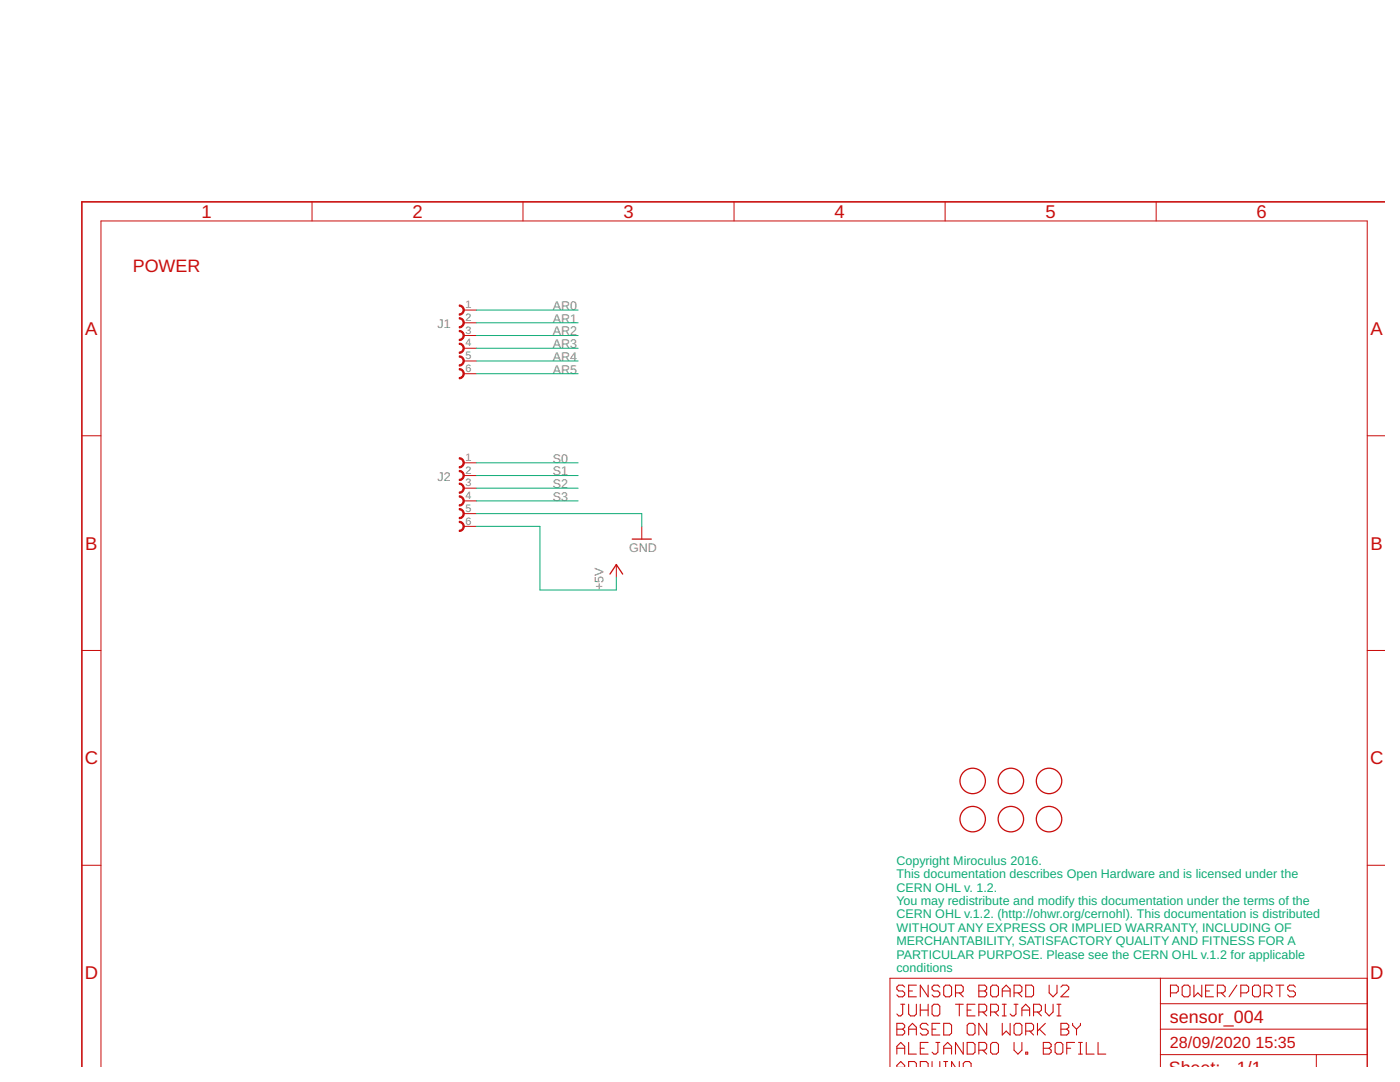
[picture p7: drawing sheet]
<svg xmlns="http://www.w3.org/2000/svg" width="279mm" height="216mm" viewBox="0 0 279 216" stroke-linecap="round" stroke-linejoin="round" font-family="sans-serif">
<g fill="none" stroke="#c90d0c" stroke-width=".21">
<path d="M180.6 197l-.5-.4h-.7l-.4 .4v.4l.4 .3h.7l.5 .4v.4l-.5 .4h-.7l-.4-.4M181.3 197.7h.8M182.9 196.6h-1.6v2.3h1.6M185.2 196.6v2.3l-1.5-2.3v2.3M187.6 197l-.4-.4h-.8l-.4 .4v.4l.4 .3h.8l.4 .4v.4l-.4 .4h-.8l-.4-.4M188.7 196.6h.8l.4 .4v1.5l-.4 .4h-.8l-.4-.4v-1.5zM190.7 198.1h1.2l.3-.4v-.7l-.3-.4h-1.2v2.3M191.5 198.1l.7 .8M195.3 196.6h1.2l.4 .4v.4l-.4 .3 .4 .4v.4l-.4 .4h-1.2zM195.3 197.7h1.2M198.1 196.6h.8l.4 .4v1.5l-.4 .4h-.8l-.4-.4v-1.5zM200 197.7h1.6"/>
<path d="M200 198.9v-1.5l.8-.8 .8 .8v1.5M202.4 198.1h1.1l.4-.4v-.7l-.4-.4h-1.1v2.3M203.2 198.1l.7 .8M204.7 196.6h1.2l.4 .4v1.5l-.4 .4h-1.2zM209.4 196.6v1.5l.8 .8 .7-.8v-1.5M211.7 197l.4-.4h.8l.4 .4v.4l-1.6 1.5h1.6M233.6 198.1h1.2l.4-.4v-.7l-.4-.4h-1.2v2.3M235.9 197l.4-.4h.8l.4 .4v1.5l-.4 .4h-.8l-.4-.4zM238.3 196.6v2.3l.8-.8 .7 .8v-2.3M240.6 197.7h.8M242.2 196.6h-1.6v2.3h1.6M243 198.1h1.1l.4-.4v-.7l-.4-.4h-1.1v2.3"/>
<path d="M243.7 198.1l.8 .8M246.8 196.6l-1.5 2.3M247.6 198.1h1.2l.4-.4v-.7l-.4-.4h-1.2v2.3M250 197l.4-.4h.7l.4 .4v1.5l-.4 .4h-.7l-.4-.4zM252.3 198.1h1.2l.4-.4v-.7l-.4-.4h-1.2v2.3M253.1 198.1l.8 .8M254.6 196.6h1.6M255.4 196.6v2.3M258.5 197l-.4-.4h-.7l-.4 .4v.4l.4 .3h.7l.4 .4v.4l-.4 .4h-.7l-.4-.4M179 204.2h1.1l.5 .4v.4l-.5 .4 .5 .3v.4l-.5 .4h-1.1zM179 210.3v-1.5l.8-.8 .8 .8v1.5M179 212.9v-.3l.8-.8 .8 .8v.3"/>
<path d="M179 205.4h1.1M179 209.2h1.6M179.8 200.4h.8M180.1 200.4v1.9l-.3 .4h-.4l-.4-.4M181.3 200.4v1.9l.4 .4h.8l.4-.4v-1.9M181.3 206.5v-1.5l.8-.8 .8 .8v1.5M181.3 208v2.3h1.6M181.3 212.9v-1.1h1.2l.4 .4v.7M181.3 205.4h1.6M183.7 200.4v2.3M183.7 212.9v-1.1h1.1l.4 .4v.7M183.7 201.5h1.5"/>
<path d="M183.7 209.2h.7M185.2 204.6l-.4-.4h-.8l-.3 .4v.4l.3 .4h.8l.4 .3v.4l-.4 .4h-.8l-.3-.4M185.2 208h-1.5v2.3h1.5M185.2 200.4v2.3M186 200.8l.4-.4h.8l.4 .4v1.5l-.4 .4h-.8l-.4-.4zM186 211.8v1.1M186 205.4h.8M186.8 208h.8M187.2 208v2l-.4 .3h-.4l-.4-.3M187.6 204.2h-1.6v2.3h1.6M187.6 211.8v1.1M188.3 204.2h1.2l.4 .4v1.5l-.4 .4h-1.2z"/>
<path d="M188.3 210.3v-1.5l.8-.8 .8 .8v1.5M188.3 209.2h1.6M188.3 211.8h.8M188.7 211.8v1.1M189.9 212.9v-1.1l.8 1.1M190.7 200.4h1.5M191.5 200.4v2.3M191.5 211.8v1.1M192.2 208v2.3l-1.5-2.3v2.3M192.2 212.9v-.7l.4-.4h.8l.4 .4v.7M193 201.5h.8M193 208h1.2l.4 .4v1.6l-.4 .3h-1.2z"/>
<path d="M193.4 204.2h.8l.4 .4v1.5l-.4 .4h-.8l-.4-.4v-1.5zM194.6 200.4h-1.6v2.3h1.6M195.3 201.9h1.2l.4-.4v-.7l-.4-.4h-1.2v2.3M195.3 209.5h1.2l.4-.3v-.8l-.4-.4h-1.2v2.3M196.1 201.9l.8 .8M196.1 209.5l.8 .8M196.9 204.2v2.3l-1.6-2.3v2.3M197.7 201.9h1.2l.4-.4v-.7l-.4-.4h-1.2v2.3M198.1 208h.8l.4 .4v1.6l-.4 .3h-.8l-.4-.3v-1.6zM198.5 201.9l.8 .8M200 204.2v2.3l.8-.8 .8 .8v-2.3M200 202.7h.8"/>
<path d="M200 200.4h.8M200.4 200.4v2.3M202.4 204.6l.4-.4h.7l.4 .4v1.5l-.4 .4h-.7l-.4-.4zM202.4 208v1.5l.8 .8 .7-.8v-1.5M202.4 200.4h.8M202.8 200.4v1.9l-.4 .4h-.4l-.4-.4M203.9 202.7v-1.5l.8-.8 .8 .8v1.5M203.9 201.5h1.6M204.7 205.7h1.2l.4-.3v-.8l-.4-.4h-1.2v2.3M204.7 210h.4v.3h-.4zM205.5 205.7l.8 .8M206.3 201.9h1.1l.4-.4v-.7l-.4-.4h-1.1v2.3"/>
<path d="M207.1 201.9l.7 .8M207.1 204.2v2.3M207.4 205.4l1.2 1.1M208.2 209.2h1.2M208.2 208h1.2l.4 .4v.4l-.4 .4 .4 .3v.5l-.4 .3h-1.2zM208.6 200.4v1.5l.8 .8 .8-.8v-1.5M208.6 204.2l-1.5 1.5M210.6 208.4l.3-.4h.8l.4 .4v1.6l-.4 .3h-.8l-.3-.3zM210.9 202.7h.8M210.9 200.4h.8M211.3 200.4v2.3M211.7 204.2h1.2l.4 .4v.4l-.4 .4 .4 .3v.4l-.4 .4h-1.2z"/>
<path d="M211.7 205.4h1.2M212.9 209.2h.8M214.1 204.2v.4l.7 .8M214.5 208h-1.6v2.3M214.8 205.4v1.1M215.2 210.3h.8M215.2 208h.8M215.6 204.2v.4l-.8 .8M215.6 208v2.3M216.8 208v2.3h1.6M219.1 208v2.3h1.6"/>
</g>
<g fill="none" stroke="#c90d0c" stroke-width=".2">
<path d="M62.3 40.3v3.8M104.4 40.3v3.8M146.5 40.3v3.8M188.6 40.3v3.8M230.7 40.3v3.8M92.5 61.9h2.6M92.5 64.4h2.6M92.5 67h2.6M92.5 69.5h2.6M92.5 72h2.6M92.5 74.6h2.6M16.3 87h3.9"/>
<path d="M92.5 92.4h2.6M92.5 94.9h2.6M92.5 97.4h2.6M92.5 99.9h2.6M272.9 87h3.5M92.5 102.5h2.6M92.5 105h2.6M123 112.6v2.6M128.1 105v2.6M16.3 129.8h3.9M272.9 129.8h3.5M16.3 172.7h3.9"/>
<path d="M272.9 172.7h3.5M231.6 195.2v17.7M272.9 195.2h-95.3v17.7M20.2 212.9v-168.8h252.7v168.8M231.6 210.4h41.3M231.6 205.4h41.3M231.6 200.3h41.3M262.7 210.4v2.5"/>
</g>
<path d="M276.4 40.3h-260.1v172.6" fill="none" stroke="#c90d0c" stroke-width=".32"/>
<g fill="none" stroke="#c90d0c" stroke-width=".25">
<path d="M121.7 114.6l1.3-2 1.3 2M126.2 107.6h3.8"/>
<circle cx="194.1" cy="155.8" r="2.54"/>
<circle cx="201.7" cy="155.8" r="2.54"/>
<circle cx="209.4" cy="155.8" r="2.54"/>
<circle cx="194.1" cy="163.4" r="2.54"/>
<circle cx="201.7" cy="163.4" r="2.54"/>
<circle cx="209.4" cy="163.4" r="2.54"/>
</g>
<g fill="#c90d0c" stroke="#c90d0c" stroke-width=".2">
<path d="M91.7 60.9a1.02 1.02 0 0 1 1 1 1.02 1.02 0 0 1-1 1v-.3a.76 .76 0 0 0 .7-.7 .76 .76 0 0 0-.7-.8z" fill-rule="evenodd"/>
<path d="M91.7 63.4a1.02 1.02 0 0 1 1 1 1.02 1.02 0 0 1-1 1v-.2a.76 .76 0 0 0 .7-.8 .76 .76 0 0 0-.7-.8z" fill-rule="evenodd"/>
<path d="M91.7 65.9a1.02 1.02 0 0 1 1 1.1 1.02 1.02 0 0 1-1 1v-.3a.76 .76 0 0 0 .7-.7 .76 .76 0 0 0-.7-.8z" fill-rule="evenodd"/>
<path d="M91.7 68.5a1.02 1.02 0 0 1 1 1 1.02 1.02 0 0 1-1 1v-.2a.76 .76 0 0 0 .7-.8 .76 .76 0 0 0-.7-.8z" fill-rule="evenodd"/>
<path d="M91.7 71a1.02 1.02 0 0 1 1 1 1.02 1.02 0 0 1-1 1v-.2a.76 .76 0 0 0 .7-.8 .76 .76 0 0 0-.7-.7z" fill-rule="evenodd"/>
<path d="M91.7 73.6a1.02 1.02 0 0 1 1 1 1.02 1.02 0 0 1-1 1v-.3a.76 .76 0 0 0 .7-.7 .76 .76 0 0 0-.7-.8z" fill-rule="evenodd"/>
<path d="M91.7 91.3a1.02 1.02 0 0 1 1 1.1 1.02 1.02 0 0 1-1 1v-.3a.76 .76 0 0 0 .7-.7 .76 .76 0 0 0-.7-.8z" fill-rule="evenodd"/>
<path d="M91.7 93.9a1.01 1.01 0 0 1 1 1 1.01 1.01 0 0 1-1 1v-.3a.75 .75 0 0 0 .7-.7 .75 .75 0 0 0-.7-.8z" fill-rule="evenodd"/>
<path d="M91.7 96.4a1.02 1.02 0 0 1 1 1 1.02 1.02 0 0 1-1 1v-.2a.76 .76 0 0 0 .7-.8 .76 .76 0 0 0-.7-.8z" fill-rule="evenodd"/>
<path d="M91.7 98.9a1.02 1.02 0 0 1 1 1 1.02 1.02 0 0 1-1 1.1v-.3a.76 .76 0 0 0 .7-.8 .76 .76 0 0 0-.7-.7z" fill-rule="evenodd"/>
<path d="M91.7 101.5a1.02 1.02 0 0 1 1 1 1.02 1.02 0 0 1-1 1v-.2a.76 .76 0 0 0 .7-.8 .76 .76 0 0 0-.7-.8z" fill-rule="evenodd"/>
<path d="M91.7 104a1.02 1.02 0 0 1 1 1 1.02 1.02 0 0 1-1 1v-.2a.76 .76 0 0 0 .7-.8 .76 .76 0 0 0-.7-.7z" fill-rule="evenodd"/>
</g>
<path d="M95.1 61.9h20.3M95.1 64.4h20.3M95.1 67h20.3M95.1 69.5h20.3M95.1 74.6h20.3M95.1 72h20.3M95.1 99.9h20.3M95.1 97.4h20.3M95.1 94.9h20.3M95.1 92.4h20.3M95.1 102.5h33v2.5M95.1 105h12.7v12.7h15.2v-2.5" fill="none" stroke="#0dab76" stroke-width=".2"/>
<g font-size="3.7" fill="#c90d0c">
<text x="40.2" y="43.5">1</text>
<text x="82.3" y="43.5">2</text>
<text x="124.4" y="43.5">3</text>
<text x="166.5" y="43.5">4</text>
<text x="208.7" y="43.5">5</text>
<text x="250.8" y="43.5">6</text>
<text x="17" y="66.8">A</text>
<text x="273.5" y="66.8">A</text>
<text x="17" y="109.7">B</text>
<text x="273.5" y="109.7">B</text>
<text x="16.9" y="152.5">C</text>
<text x="273.4" y="152.5">C</text>
<text x="16.9" y="195.4">D</text>
<text x="273.4" y="195.4">D</text>
</g>
<g font-size="3.6" fill="#c90d0c">
<text x="26.5" y="54.2">POWER</text>
<text x="233.5" y="204.1">sensor_004</text>
<text x="233.2" y="214.4">Sheet:</text>
<text x="246.8" y="214.2">1/1</text>
</g>
<g font-size="3.2" fill="#c90d0c">
<text x="233.5" y="209.2">28/09/2020</text>
<text x="250.6" y="209.2">15:35</text>
</g>
<g font-size="2.5" fill="#808080">
<text x="87.3" y="65.4">J1</text>
<text x="110.3" y="61.9">AR0</text>
<text x="110.3" y="64.4">AR1</text>
<text x="110.3" y="66.9">AR2</text>
<text x="110.3" y="69.5">AR3</text>
<text x="110.3" y="74.6">AR5</text>
<text x="110.3" y="72">AR4</text>
<text x="87.3" y="95.9">J2</text>
<text x="110.3" y="94.9">S1</text>
<text x="110.3" y="92.3">S0</text>
<text x="110.3" y="100">S3</text>
<text x="110.3" y="97.4">S2</text>
<text x="125.5" y="110.1">GND</text>
<text x="120.5" y="117.7" transform="rotate(-90 120.5 117.7)">+5V</text>
</g>
<g font-size="2.5" fill="#0dab76">
<text x="178.9" y="172.6">Copyright Miroculus 2016.</text>
<text x="178.9" y="175.3">This documentation describes Open Hardware and is licensed under the</text>
<text x="178.9" y="177.9">CERN OHL v. 1.2.</text>
<text x="178.9" y="180.6">You may redistribute and modify this documentation under the terms of the</text>
<text x="178.9" y="183.3">CERN OHL v.1.2. (http://ohwr.org/cernohl). This documentation is distributed</text>
<text x="178.9" y="185.9">WITHOUT ANY EXPRESS OR IMPLIED WARRANTY, INCLUDING OF</text>
<text x="178.9" y="188.6">MERCHANTABILITY, SATISFACTORY QUALITY AND FITNESS FOR A</text>
<text x="178.9" y="191.3">PARTICULAR PURPOSE. Please see the CERN OHL v.1.2 for applicable</text>
<text x="178.9" y="193.9">conditions</text>
</g>
<g font-size="2.1" fill="#808080">
<text x="92.9" y="61.5">1</text>
<text x="92.9" y="64">2</text>
<text x="92.9" y="66.6">3</text>
<text x="92.9" y="69.1">4</text>
<text x="92.9" y="71.7">5</text>
<text x="92.9" y="74.2">6</text>
<text x="92.9" y="92">1</text>
<text x="92.9" y="94.5">2</text>
<text x="92.9" y="97.1">3</text>
<text x="92.9" y="99.6">4</text>
<text x="92.9" y="102.1">5</text>
<text x="92.9" y="104.7">6</text>
</g>
</svg>
